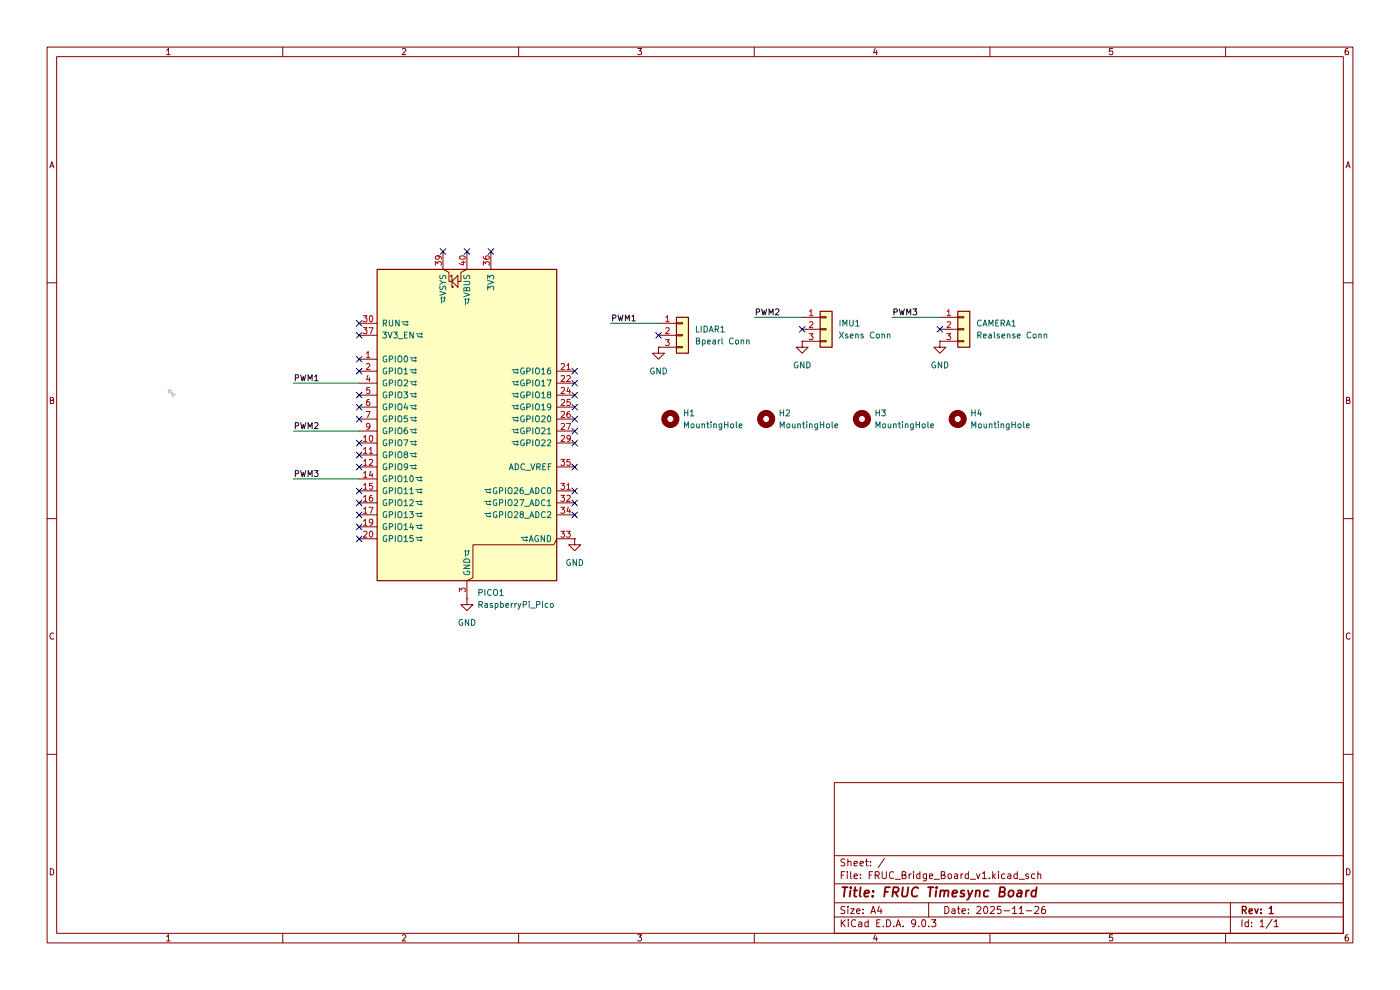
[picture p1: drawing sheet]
(kicad_sch
 (version 20250114)
 (generator "eeschema")
 (generator_version "9.0")
 (paper "A4")
 (title_block
  (title "FRUC Timesync Board")
  (date "2025-11-26")
  (rev "1"))
 (lib_symbols
  (symbol "Connector_Generic:Conn_01x03"
   (pin_names
    (offset 1.016) (hide yes)) (exclude_from_sim no) (in_bom yes) (on_board yes)
   (property "Reference" "J" (at 0 5.08 0) (effects (font (size 1.27 1.27))))
   (property "Value" "Conn_01x03" (at 0 -5.08 0) (effects (font (size 1.27 1.27))))
   (property "Footprint" "" (at 0 0 0) (effects (font (size 1.27 1.27)) (hide yes)))
   (property "Datasheet" "~" (at 0 0 0) (effects (font (size 1.27 1.27)) (hide yes)))
   (property "Description" "Generic connector, single row, 01x03, script generated (kicad-library-utils/schlib/autogen/connector/)" (at 0 0 0) (effects (font (size 1.27 1.27)) (hide yes)))
   (symbol "Conn_01x03_1_1"
    (rectangle (start -1.27 3.81) (end 1.27 -3.81) (stroke (width 0.254) (type default)) (fill (type background)))
    (rectangle (start -1.27 2.667) (end 0 2.413) (stroke (width 0.1524) (type default)) (fill (type none)))
    (rectangle (start -1.27 0.127) (end 0 -0.127) (stroke (width 0.1524) (type default)) (fill (type none)))
    (rectangle (start -1.27 -2.413) (end 0 -2.667) (stroke (width 0.1524) (type default)) (fill (type none)))
    (pin passive line (at -5.08 2.54 0) (length 3.81) (name "Pin_1" (effects (font (size 1.27 1.27)))) (number "1" (effects (font (size 1.27 1.27)))))
    (pin passive line (at -5.08 0 0) (length 3.81) (name "Pin_2" (effects (font (size 1.27 1.27)))) (number "2" (effects (font (size 1.27 1.27)))))
    (pin passive line (at -5.08 -2.54 0) (length 3.81) (name "Pin_3" (effects (font (size 1.27 1.27)))) (number "3" (effects (font (size 1.27 1.27))))))
   (embedded_fonts no))
  (symbol "MCU_Module:RaspberryPi_Pico"
   (pin_names
    (offset 0.762)) (exclude_from_sim no) (in_bom yes) (on_board yes)
   (property "Reference" "A" (at -19.05 35.56 0) (effects (font (size 1.27 1.27)) (justify left)))
   (property "Value" "RaspberryPi_Pico" (at 7.62 35.56 0) (effects (font (size 1.27 1.27)) (justify left)))
   (property "Footprint" "Module:RaspberryPi_Pico_Common_Unspecified" (at 0 -46.99 0) (effects (font (size 1.27 1.27)) (hide yes)))
   (property "Datasheet" "https://datasheets.raspberrypi.com/pico/pico-datasheet.pdf" (at 0 -49.53 0) (effects (font (size 1.27 1.27)) (hide yes)))
   (property "Description" "Versatile and inexpensive microcontroller module powered by RP2040 dual-core Arm Cortex-M0+ processor up to 133 MHz, 264kB SRAM, 2MB QSPI flash; also supports Raspberry Pi Pico 2" (at 0 -52.07 0) (effects (font (size 1.27 1.27)) (hide yes)))
   (symbol "RaspberryPi_Pico_0_1"
    (rectangle (start -19.05 34.29) (end 19.05 -31.75) (stroke (width 0.254) (type default)) (fill (type background)))
    (polyline (pts (xy -5.08 34.29) (xy -3.81 33.655) (xy -3.81 31.75) (xy -3.175 31.75)) (stroke (width 0) (type default)) (fill (type none)))
    (polyline (pts (xy -3.429 32.766) (xy -3.429 33.02) (xy -3.175 33.02) (xy -3.175 30.48) (xy -2.921 30.48) (xy -2.921 30.734)) (stroke (width 0) (type default)) (fill (type none)))
    (polyline (pts (xy -3.175 31.75) (xy -1.905 33.02) (xy -1.905 30.48) (xy -3.175 31.75)) (stroke (width 0) (type default)) (fill (type none)))
    (polyline (pts (xy 0 34.29) (xy -1.27 33.655) (xy -1.27 31.75) (xy -1.905 31.75)) (stroke (width 0) (type default)) (fill (type none)))
    (polyline (pts (xy 0 -31.75) (xy 1.27 -31.115) (xy 1.27 -24.13) (xy 18.415 -24.13) (xy 19.05 -22.86)) (stroke (width 0) (type default)) (fill (type none))))
   (symbol "RaspberryPi_Pico_1_1"
    (pin passive line (at -22.86 22.86 0) (length 3.81) (name "RUN" (effects (font (size 1.27 1.27)))) (number "30" (effects (font (size 1.27 1.27))))
    (alternate "~{RESET}" passive line))
    (pin passive line (at -22.86 20.32 0) (length 3.81) (name "3V3_EN" (effects (font (size 1.27 1.27)))) (number "37" (effects (font (size 1.27 1.27))))
    (alternate "~{3V3_DISABLE}" passive line))
    (pin bidirectional line (at -22.86 15.24 0) (length 3.81) (name "GPIO0" (effects (font (size 1.27 1.27)))) (number "1" (effects (font (size 1.27 1.27))))
    (alternate "I2C0_SDA" bidirectional line)
    (alternate "PWM0_A" output line)
    (alternate "SPI0_RX" input line)
    (alternate "UART0_TX" output line)
    (alternate "USB_OVCUR_DET" input line))
    (pin bidirectional line (at -22.86 12.7 0) (length 3.81) (name "GPIO1" (effects (font (size 1.27 1.27)))) (number "2" (effects (font (size 1.27 1.27))))
    (alternate "I2C0_SCL" bidirectional clock)
    (alternate "PWM0_B" bidirectional line)
    (alternate "UART0_RX" input line)
    (alternate "USB_VBUS_DET" passive line)
    (alternate "~{SPI0_CSn}" bidirectional line))
    (pin bidirectional line (at -22.86 10.16 0) (length 3.81) (name "GPIO2" (effects (font (size 1.27 1.27)))) (number "4" (effects (font (size 1.27 1.27))))
    (alternate "I2C1_SDA" bidirectional line)
    (alternate "PWM1_A" output line)
    (alternate "SPI0_SCK" bidirectional clock)
    (alternate "UART0_CTS" input line)
    (alternate "USB_VBUS_EN" output line))
    (pin bidirectional line (at -22.86 7.62 0) (length 3.81) (name "GPIO3" (effects (font (size 1.27 1.27)))) (number "5" (effects (font (size 1.27 1.27))))
    (alternate "I2C1_SCL" bidirectional clock)
    (alternate "PWM1_B" bidirectional line)
    (alternate "SPI0_TX" output line)
    (alternate "UART0_RTS" output line)
    (alternate "USB_OVCUR_DET" input line))
    (pin bidirectional line (at -22.86 5.08 0) (length 3.81) (name "GPIO4" (effects (font (size 1.27 1.27)))) (number "6" (effects (font (size 1.27 1.27))))
    (alternate "I2C0_SDA" bidirectional line)
    (alternate "PWM2_A" output line)
    (alternate "SPI0_RX" input line)
    (alternate "UART1_TX" output line)
    (alternate "USB_VBUS_DET" input line))
    (pin bidirectional line (at -22.86 2.54 0) (length 3.81) (name "GPIO5" (effects (font (size 1.27 1.27)))) (number "7" (effects (font (size 1.27 1.27))))
    (alternate "I2C0_SCL" bidirectional clock)
    (alternate "PWM2_B" bidirectional line)
    (alternate "UART1_RX" input line)
    (alternate "USB_VBUS_EN" output line)
    (alternate "~{SPI0_CSn}" bidirectional line))
    (pin bidirectional line (at -22.86 0 0) (length 3.81) (name "GPIO6" (effects (font (size 1.27 1.27)))) (number "9" (effects (font (size 1.27 1.27))))
    (alternate "I2C1_SDA" bidirectional line)
    (alternate "PWM3_A" output line)
    (alternate "SPI0_SCK" bidirectional clock)
    (alternate "UART1_CTS" input line)
    (alternate "USB_OVCUR_DET" input line))
    (pin bidirectional line (at -22.86 -2.54 0) (length 3.81) (name "GPIO7" (effects (font (size 1.27 1.27)))) (number "10" (effects (font (size 1.27 1.27))))
    (alternate "I2C1_SCL" bidirectional clock)
    (alternate "PWM3_B" bidirectional line)
    (alternate "SPI0_TX" output line)
    (alternate "UART1_RTS" output line)
    (alternate "USB_VBUS_DET" input line))
    (pin bidirectional line (at -22.86 -5.08 0) (length 3.81) (name "GPIO8" (effects (font (size 1.27 1.27)))) (number "11" (effects (font (size 1.27 1.27))))
    (alternate "I2C0_SDA" bidirectional line)
    (alternate "PWM4_A" output line)
    (alternate "SPI1_RX" input line)
    (alternate "UART1_TX" output line)
    (alternate "USB_VBUS_EN" output line))
    (pin bidirectional line (at -22.86 -7.62 0) (length 3.81) (name "GPIO9" (effects (font (size 1.27 1.27)))) (number "12" (effects (font (size 1.27 1.27))))
    (alternate "I2C0_SCL" bidirectional clock)
    (alternate "PWM4_B" bidirectional line)
    (alternate "UART1_RX" input line)
    (alternate "USB_OVCUR_DET" input line)
    (alternate "~{SPI1_CSn}" bidirectional line))
    (pin bidirectional line (at -22.86 -10.16 0) (length 3.81) (name "GPIO10" (effects (font (size 1.27 1.27)))) (number "14" (effects (font (size 1.27 1.27))))
    (alternate "I2C1_SDA" bidirectional line)
    (alternate "PWM5_A" output line)
    (alternate "SPI1_SCK" bidirectional clock)
    (alternate "UART1_CTS" input line)
    (alternate "USB_VBUS_DET" input line))
    (pin bidirectional line (at -22.86 -12.7 0) (length 3.81) (name "GPIO11" (effects (font (size 1.27 1.27)))) (number "15" (effects (font (size 1.27 1.27))))
    (alternate "I2C1_SCL" bidirectional clock)
    (alternate "PWM5_B" bidirectional line)
    (alternate "SPI1_TX" output line)
    (alternate "UART1_RTS" output line)
    (alternate "USB_VBUS_EN" output line))
    (pin bidirectional line (at -22.86 -15.24 0) (length 3.81) (name "GPIO12" (effects (font (size 1.27 1.27)))) (number "16" (effects (font (size 1.27 1.27))))
    (alternate "I2C0_SDA" bidirectional line)
    (alternate "PWM6_A" output line)
    (alternate "SPI1_RX" input line)
    (alternate "UART0_TX" output line)
    (alternate "USB_OVCUR_DET" input line))
    (pin bidirectional line (at -22.86 -17.78 0) (length 3.81) (name "GPIO13" (effects (font (size 1.27 1.27)))) (number "17" (effects (font (size 1.27 1.27))))
    (alternate "I2C0_SCL" bidirectional clock)
    (alternate "PWM6_B" bidirectional line)
    (alternate "UART0_RX" input line)
    (alternate "USB_VBUS_DET" input line)
    (alternate "~{SPI1_CSn}" bidirectional line))
    (pin bidirectional line (at -22.86 -20.32 0) (length 3.81) (name "GPIO14" (effects (font (size 1.27 1.27)))) (number "19" (effects (font (size 1.27 1.27))))
    (alternate "I2C1_SDA" bidirectional line)
    (alternate "PWM7_A" output line)
    (alternate "SPI1_SCK" bidirectional clock)
    (alternate "UART0_CTS" input line)
    (alternate "USB_VBUS_EN" output line))
    (pin bidirectional line (at -22.86 -22.86 0) (length 3.81) (name "GPIO15" (effects (font (size 1.27 1.27)))) (number "20" (effects (font (size 1.27 1.27))))
    (alternate "I2C1_SCL" bidirectional clock)
    (alternate "PWM7_B" bidirectional line)
    (alternate "SPI1_TX" output line)
    (alternate "UART0_RTS" output line)
    (alternate "USB_OVCUR_DET" input line))
    (pin power_in line (at -5.08 38.1 270) (length 3.81) (name "VSYS" (effects (font (size 1.27 1.27)))) (number "39" (effects (font (size 1.27 1.27))))
    (alternate "VSYS_OUT" power_out line))
    (pin power_out line (at 0 38.1 270) (length 3.81) (name "VBUS" (effects (font (size 1.27 1.27)))) (number "40" (effects (font (size 1.27 1.27))))
    (alternate "VBUS_IN" power_in line))
    (pin passive line (at 0 -35.56 90) (length 3.81) (hide yes) (name "GND" (effects (font (size 1.27 1.27)))) (number "13" (effects (font (size 1.27 1.27)))))
    (pin passive line (at 0 -35.56 90) (length 3.81) (hide yes) (name "GND" (effects (font (size 1.27 1.27)))) (number "18" (effects (font (size 1.27 1.27)))))
    (pin passive line (at 0 -35.56 90) (length 3.81) (hide yes) (name "GND" (effects (font (size 1.27 1.27)))) (number "23" (effects (font (size 1.27 1.27)))))
    (pin passive line (at 0 -35.56 90) (length 3.81) (hide yes) (name "GND" (effects (font (size 1.27 1.27)))) (number "28" (effects (font (size 1.27 1.27)))))
    (pin power_out line (at 0 -35.56 90) (length 3.81) (name "GND" (effects (font (size 1.27 1.27)))) (number "3" (effects (font (size 1.27 1.27))))
    (alternate "GND_IN" power_in line))
    (pin passive line (at 0 -35.56 90) (length 3.81) (hide yes) (name "GND" (effects (font (size 1.27 1.27)))) (number "38" (effects (font (size 1.27 1.27)))))
    (pin passive line (at 0 -35.56 90) (length 3.81) (hide yes) (name "GND" (effects (font (size 1.27 1.27)))) (number "8" (effects (font (size 1.27 1.27)))))
    (pin power_out line (at 5.08 38.1 270) (length 3.81) (name "3V3" (effects (font (size 1.27 1.27)))) (number "36" (effects (font (size 1.27 1.27)))))
    (pin bidirectional line (at 22.86 12.7 180) (length 3.81) (name "GPIO16" (effects (font (size 1.27 1.27)))) (number "21" (effects (font (size 1.27 1.27))))
    (alternate "I2C0_SDA" bidirectional line)
    (alternate "PWM0_A" output line)
    (alternate "SPI0_RX" input line)
    (alternate "UART0_TX" output line)
    (alternate "USB_VBUS_DET" input line))
    (pin bidirectional line (at 22.86 10.16 180) (length 3.81) (name "GPIO17" (effects (font (size 1.27 1.27)))) (number "22" (effects (font (size 1.27 1.27))))
    (alternate "I2C0_SCL" bidirectional clock)
    (alternate "PWM0_B" bidirectional line)
    (alternate "UART0_RX" input line)
    (alternate "USB_VBUS_EN" output line)
    (alternate "~{SPI0_CSn}" bidirectional line))
    (pin bidirectional line (at 22.86 7.62 180) (length 3.81) (name "GPIO18" (effects (font (size 1.27 1.27)))) (number "24" (effects (font (size 1.27 1.27))))
    (alternate "I2C1_SDA" bidirectional line)
    (alternate "PWM1_A" output line)
    (alternate "SPI0_SCK" bidirectional clock)
    (alternate "UART0_CTS" input line)
    (alternate "USB_OVCUR_DET" input line))
    (pin bidirectional line (at 22.86 5.08 180) (length 3.81) (name "GPIO19" (effects (font (size 1.27 1.27)))) (number "25" (effects (font (size 1.27 1.27))))
    (alternate "I2C1_SCL" bidirectional clock)
    (alternate "PWM1_B" bidirectional line)
    (alternate "SPI0_TX" output line)
    (alternate "UART0_RTS" output line)
    (alternate "USB_VBUS_DET" input line))
    (pin bidirectional line (at 22.86 2.54 180) (length 3.81) (name "GPIO20" (effects (font (size 1.27 1.27)))) (number "26" (effects (font (size 1.27 1.27))))
    (alternate "CLOCK_GPIN0" input clock)
    (alternate "I2C0_SDA" bidirectional line)
    (alternate "PWM2_A" output line)
    (alternate "SPI0_RX" input line)
    (alternate "UART1_TX" output line)
    (alternate "USB_VBUS_EN" output line))
    (pin bidirectional line (at 22.86 0 180) (length 3.81) (name "GPIO21" (effects (font (size 1.27 1.27)))) (number "27" (effects (font (size 1.27 1.27))))
    (alternate "CLOCK_GPOUT0" output clock)
    (alternate "I2C0_SCL" bidirectional clock)
    (alternate "PWM2_B" bidirectional line)
    (alternate "UART1_RX" input line)
    (alternate "USB_OVCUR_DET" input line)
    (alternate "~{SPI0_CSn}" bidirectional line))
    (pin bidirectional line (at 22.86 -2.54 180) (length 3.81) (name "GPIO22" (effects (font (size 1.27 1.27)))) (number "29" (effects (font (size 1.27 1.27))))
    (alternate "CLOCK_GPIN1" input clock)
    (alternate "I2C1_SDA" bidirectional line)
    (alternate "PWM3_A" output line)
    (alternate "SPI0_SCK" bidirectional clock)
    (alternate "UART1_CTS" input line)
    (alternate "USB_VBUS_DET" input line))
    (pin power_in line (at 22.86 -7.62 180) (length 3.81) (name "ADC_VREF" (effects (font (size 1.27 1.27)))) (number "35" (effects (font (size 1.27 1.27)))))
    (pin bidirectional line (at 22.86 -12.7 180) (length 3.81) (name "GPIO26_ADC0" (effects (font (size 1.27 1.27)))) (number "31" (effects (font (size 1.27 1.27))))
    (alternate "ADC0" input line)
    (alternate "GPIO26" bidirectional line)
    (alternate "I2C1_SDA" bidirectional line)
    (alternate "PWM5_A" output line)
    (alternate "SPI1_SCK" bidirectional clock)
    (alternate "UART1_CTS" input line)
    (alternate "USB_VBUS_EN" output line))
    (pin bidirectional line (at 22.86 -15.24 180) (length 3.81) (name "GPIO27_ADC1" (effects (font (size 1.27 1.27)))) (number "32" (effects (font (size 1.27 1.27))))
    (alternate "ADC1" input line)
    (alternate "GPIO27" bidirectional line)
    (alternate "I2C1_SCL" bidirectional clock)
    (alternate "PWM5_B" bidirectional line)
    (alternate "SPI1_TX" output line)
    (alternate "UART1_RTS" output line)
    (alternate "USB_OVCUR_DET" input line))
    (pin bidirectional line (at 22.86 -17.78 180) (length 3.81) (name "GPIO28_ADC2" (effects (font (size 1.27 1.27)))) (number "34" (effects (font (size 1.27 1.27))))
    (alternate "ADC2" input line)
    (alternate "GPIO28" bidirectional line)
    (alternate "I2C0_SDA" bidirectional line)
    (alternate "PWM6_A" output line)
    (alternate "SPI1_RX" input line)
    (alternate "UART0_TX" output line)
    (alternate "USB_VBUS_DET" input line))
    (pin power_out line (at 22.86 -22.86 180) (length 3.81) (name "AGND" (effects (font (size 1.27 1.27)))) (number "33" (effects (font (size 1.27 1.27))))
    (alternate "GND" passive line)))
   (embedded_fonts no))
  (symbol "Mechanical:MountingHole"
   (pin_names
    (offset 1.016)) (exclude_from_sim no) (in_bom no) (on_board yes)
   (property "Reference" "H" (at 0 5.08 0) (effects (font (size 1.27 1.27))))
   (property "Value" "MountingHole" (at 0 3.175 0) (effects (font (size 1.27 1.27))))
   (property "Footprint" "" (at 0 0 0) (effects (font (size 1.27 1.27)) (hide yes)))
   (property "Datasheet" "~" (at 0 0 0) (effects (font (size 1.27 1.27)) (hide yes)))
   (property "Description" "Mounting Hole without connection" (at 0 0 0) (effects (font (size 1.27 1.27)) (hide yes)))
   (symbol "MountingHole_0_1"
    (circle (center 0 0) (radius 1.27) (stroke (width 1.27) (type default)) (fill (type none))))
   (embedded_fonts no))
  (symbol "power:GND"
   (power)
   (pin_numbers (hide yes))
   (pin_names
    (offset 0) (hide yes)) (exclude_from_sim no) (in_bom yes) (on_board yes)
   (property "Reference" "#PWR" (at 0 -6.35 0) (effects (font (size 1.27 1.27)) (hide yes)))
   (property "Value" "GND" (at 0 -3.81 0) (effects (font (size 1.27 1.27))))
   (property "Footprint" "" (at 0 0 0) (effects (font (size 1.27 1.27)) (hide yes)))
   (property "Datasheet" "" (at 0 0 0) (effects (font (size 1.27 1.27)) (hide yes)))
   (property "Description" "Power symbol creates a global label with name \"GND\" , ground" (at 0 0 0) (effects (font (size 1.27 1.27)) (hide yes)))
   (symbol "GND_0_1"
    (polyline (pts (xy 0 0) (xy 0 -1.27) (xy 1.27 -1.27) (xy 0 -2.54) (xy -1.27 -1.27) (xy 0 -1.27)) (stroke (width 0) (type default)) (fill (type none))))
   (symbol "GND_1_1"
    (pin power_in line (at 0 0 270) (length 0) (name "~" (effects (font (size 1.27 1.27)))) (number "1" (effects (font (size 1.27 1.27))))))
   (embedded_fonts no)))
 (no_connect
  (at 121.92 93.98))
 (no_connect
  (at 76.2 111.76))
 (no_connect
  (at 121.92 88.9))
 (no_connect
  (at 76.2 96.52))
 (no_connect
  (at 76.2 78.74))
 (no_connect
  (at 121.92 86.36))
 (no_connect
  (at 76.2 86.36))
 (no_connect
  (at 121.92 78.74))
 (no_connect
  (at 76.2 104.14))
 (no_connect
  (at 76.2 114.3))
 (no_connect
  (at 99.06 53.34))
 (no_connect
  (at 104.14 53.34))
 (no_connect
  (at 76.2 106.68))
 (no_connect
  (at 76.2 88.9))
 (no_connect
  (at 76.2 93.98))
 (no_connect
  (at 139.7 71.12))
 (no_connect
  (at 121.92 81.28))
 (no_connect
  (at 93.98 53.34))
 (no_connect
  (at 121.92 91.44))
 (no_connect
  (at 121.92 104.14))
 (no_connect
  (at 199.39 69.85))
 (no_connect
  (at 121.92 106.68))
 (no_connect
  (at 76.2 83.82))
 (no_connect
  (at 76.2 76.2))
 (no_connect
  (at 76.2 68.58))
 (no_connect
  (at 170.18 69.85))
 (no_connect
  (at 76.2 109.22))
 (no_connect
  (at 121.92 99.06))
 (no_connect
  (at 121.92 109.22))
 (no_connect
  (at 121.92 83.82))
 (no_connect
  (at 76.2 71.12))
 (no_connect
  (at 76.2 99.06))
 (wire
  (pts (xy 160.02 67.31) (xy 170.18 67.31))
  (stroke (width 0) (type default)))
 (wire
  (pts (xy 62.23 81.28) (xy 76.2 81.28))
  (stroke (width 0) (type default)))
 (wire
  (pts (xy 189.23 67.31) (xy 199.39 67.31))
  (stroke (width 0) (type default)))
 (wire
  (pts (xy 62.23 101.6) (xy 76.2 101.6))
  (stroke (width 0) (type default)))
 (wire
  (pts (xy 62.23 91.44) (xy 76.2 91.44))
  (stroke (width 0) (type default)))
 (wire
  (pts (xy 129.54 68.58) (xy 139.7 68.58))
  (stroke (width 0) (type default)))
 (label "PWM2"
  (at 160.02 67.31 0)
  (effects (font (size 1.27 1.27)) (justify left bottom)))
 (label "PWM3"
  (at 189.23 67.31 0)
  (effects (font (size 1.27 1.27)) (justify left bottom)))
 (label "PWM1"
  (at 62.23 81.28 0)
  (effects (font (size 1.27 1.27)) (justify left bottom)))
 (label "PWM2"
  (at 62.23 91.44 0)
  (effects (font (size 1.27 1.27)) (justify left bottom)))
 (label "PWM3"
  (at 62.23 101.6 0)
  (effects (font (size 1.27 1.27)) (justify left bottom)))
 (label "PWM1"
  (at 129.54 68.58 0)
  (effects (font (size 1.27 1.27)) (justify left bottom)))
 (symbol
  (lib_id "Connector_Generic:Conn_01x03")
  (at 175.26 69.85 0)
  (unit 1)
  (exclude_from_sim no)
  (in_bom yes)
  (on_board yes)
  (dnp no)
  (fields_autoplaced yes)
  (property "Reference" "IMU1" (at 177.8 68.5799 0) (effects (font (size 1.27 1.27)) (justify left)))
  (property "Value" "Xsens Conn" (at 177.8 71.1199 0) (effects (font (size 1.27 1.27)) (justify left)))
  (property "Footprint" "Connector_JST:JST_SH_SM03B-SRSS-TB_1x03-1MP_P1.00mm_Horizontal" (at 175.26 69.85 0) (effects (font (size 1.27 1.27)) (hide yes)))
  (property "Datasheet" "~" (at 175.26 69.85 0) (effects (font (size 1.27 1.27)) (hide yes)))
  (property "Description" "Generic connector, single row, 01x03, script generated (kicad-library-utils/schlib/autogen/connector/)" (at 175.26 69.85 0) (effects (font (size 1.27 1.27)) (hide yes)))
  (pin "2")
  (pin "1")
  (pin "3"))
 (symbol
  (lib_id "Mechanical:MountingHole")
  (at 203.2 88.9 0)
  (unit 1)
  (exclude_from_sim no)
  (in_bom no)
  (on_board yes)
  (dnp no)
  (fields_autoplaced yes)
  (property "Reference" "H4" (at 205.74 87.6299 0) (effects (font (size 1.27 1.27)) (justify left)))
  (property "Value" "MountingHole" (at 205.74 90.1699 0) (effects (font (size 1.27 1.27)) (justify left)))
  (property "Footprint" "MountingHole:MountingHole_3.2mm_M3" (at 203.2 88.9 0) (effects (font (size 1.27 1.27)) (hide yes)))
  (property "Datasheet" "~" (at 203.2 88.9 0) (effects (font (size 1.27 1.27)) (hide yes)))
  (property "Description" "Mounting Hole without connection" (at 203.2 88.9 0) (effects (font (size 1.27 1.27)) (hide yes))))
 (symbol
  (lib_id "Mechanical:MountingHole")
  (at 182.88 88.9 0)
  (unit 1)
  (exclude_from_sim no)
  (in_bom no)
  (on_board yes)
  (dnp no)
  (fields_autoplaced yes)
  (property "Reference" "H3" (at 185.42 87.6299 0) (effects (font (size 1.27 1.27)) (justify left)))
  (property "Value" "MountingHole" (at 185.42 90.1699 0) (effects (font (size 1.27 1.27)) (justify left)))
  (property "Footprint" "MountingHole:MountingHole_3.2mm_M3" (at 182.88 88.9 0) (effects (font (size 1.27 1.27)) (hide yes)))
  (property "Datasheet" "~" (at 182.88 88.9 0) (effects (font (size 1.27 1.27)) (hide yes)))
  (property "Description" "Mounting Hole without connection" (at 182.88 88.9 0) (effects (font (size 1.27 1.27)) (hide yes))))
 (symbol
  (lib_id "Mechanical:MountingHole")
  (at 142.24 88.9 0)
  (unit 1)
  (exclude_from_sim no)
  (in_bom no)
  (on_board yes)
  (dnp no)
  (fields_autoplaced yes)
  (property "Reference" "H1" (at 144.78 87.6299 0) (effects (font (size 1.27 1.27)) (justify left)))
  (property "Value" "MountingHole" (at 144.78 90.1699 0) (effects (font (size 1.27 1.27)) (justify left)))
  (property "Footprint" "MountingHole:MountingHole_3.2mm_M3" (at 142.24 88.9 0) (effects (font (size 1.27 1.27)) (hide yes)))
  (property "Datasheet" "~" (at 142.24 88.9 0) (effects (font (size 1.27 1.27)) (hide yes)))
  (property "Description" "Mounting Hole without connection" (at 142.24 88.9 0) (effects (font (size 1.27 1.27)) (hide yes))))
 (symbol
  (lib_id "Mechanical:MountingHole")
  (at 162.56 88.9 0)
  (unit 1)
  (exclude_from_sim no)
  (in_bom no)
  (on_board yes)
  (dnp no)
  (fields_autoplaced yes)
  (property "Reference" "H2" (at 165.1 87.6299 0) (effects (font (size 1.27 1.27)) (justify left)))
  (property "Value" "MountingHole" (at 165.1 90.1699 0) (effects (font (size 1.27 1.27)) (justify left)))
  (property "Footprint" "MountingHole:MountingHole_3.2mm_M3" (at 162.56 88.9 0) (effects (font (size 1.27 1.27)) (hide yes)))
  (property "Datasheet" "~" (at 162.56 88.9 0) (effects (font (size 1.27 1.27)) (hide yes)))
  (property "Description" "Mounting Hole without connection" (at 162.56 88.9 0) (effects (font (size 1.27 1.27)) (hide yes))))
 (symbol
  (lib_id "MCU_Module:RaspberryPi_Pico")
  (at 99.06 91.44 0)
  (unit 1)
  (exclude_from_sim no)
  (in_bom yes)
  (on_board yes)
  (dnp no)
  (fields_autoplaced yes)
  (property "Reference" "PICO1" (at 101.2033 125.73 0) (effects (font (size 1.27 1.27)) (justify left)))
  (property "Value" "RaspberryPi_Pico" (at 101.2033 128.27 0) (effects (font (size 1.27 1.27)) (justify left)))
  (property "Footprint" "Module:RaspberryPi_Pico_Common_Unspecified" (at 99.06 138.43 0) (effects (font (size 1.27 1.27)) (hide yes)))
  (property "Datasheet" "https://datasheets.raspberrypi.com/pico/pico-datasheet.pdf" (at 99.06 140.97 0) (effects (font (size 1.27 1.27)) (hide yes)))
  (property "Description" "Versatile and inexpensive microcontroller module powered by RP2040 dual-core Arm Cortex-M0+ processor up to 133 MHz, 264kB SRAM, 2MB QSPI flash; also supports Raspberry Pi Pico 2" (at 99.06 143.51 0) (effects (font (size 1.27 1.27)) (hide yes)))
  (pin "37")
  (pin "30")
  (pin "9")
  (pin "7")
  (pin "20")
  (pin "13")
  (pin "5")
  (pin "18")
  (pin "15")
  (pin "1")
  (pin "2")
  (pin "4")
  (pin "14")
  (pin "16")
  (pin "12")
  (pin "17")
  (pin "19")
  (pin "6")
  (pin "10")
  (pin "11")
  (pin "39")
  (pin "40")
  (pin "32")
  (pin "3")
  (pin "21")
  (pin "24")
  (pin "34")
  (pin "23")
  (pin "8")
  (pin "29")
  (pin "22")
  (pin "25")
  (pin "36")
  (pin "26")
  (pin "28")
  (pin "27")
  (pin "38")
  (pin "35")
  (pin "31")
  (pin "33"))
 (symbol
  (lib_id "power:GND")
  (at 170.18 72.39 0)
  (unit 1)
  (exclude_from_sim no)
  (in_bom yes)
  (on_board yes)
  (dnp no)
  (fields_autoplaced yes)
  (property "Reference" "#PWR05" (at 170.18 78.74 0) (effects (font (size 1.27 1.27)) (hide yes)))
  (property "Value" "GND" (at 170.18 77.47 0) (effects (font (size 1.27 1.27))))
  (property "Footprint" "" (at 170.18 72.39 0) (effects (font (size 1.27 1.27)) (hide yes)))
  (property "Datasheet" "" (at 170.18 72.39 0) (effects (font (size 1.27 1.27)) (hide yes)))
  (property "Description" "Power symbol creates a global label with name \"GND\" , ground" (at 170.18 72.39 0) (effects (font (size 1.27 1.27)) (hide yes)))
  (pin "1"))
 (symbol
  (lib_id "power:GND")
  (at 199.39 72.39 0)
  (unit 1)
  (exclude_from_sim no)
  (in_bom yes)
  (on_board yes)
  (dnp no)
  (fields_autoplaced yes)
  (property "Reference" "#PWR03" (at 199.39 78.74 0) (effects (font (size 1.27 1.27)) (hide yes)))
  (property "Value" "GND" (at 199.39 77.47 0) (effects (font (size 1.27 1.27))))
  (property "Footprint" "" (at 199.39 72.39 0) (effects (font (size 1.27 1.27)) (hide yes)))
  (property "Datasheet" "" (at 199.39 72.39 0) (effects (font (size 1.27 1.27)) (hide yes)))
  (property "Description" "Power symbol creates a global label with name \"GND\" , ground" (at 199.39 72.39 0) (effects (font (size 1.27 1.27)) (hide yes)))
  (pin "1"))
 (symbol
  (lib_id "Connector_Generic:Conn_01x03")
  (at 204.47 69.85 0)
  (unit 1)
  (exclude_from_sim no)
  (in_bom yes)
  (on_board yes)
  (dnp no)
  (fields_autoplaced yes)
  (property "Reference" "CAMERA1" (at 207.01 68.5799 0) (effects (font (size 1.27 1.27)) (justify left)))
  (property "Value" "Realsense Conn" (at 207.01 71.1199 0) (effects (font (size 1.27 1.27)) (justify left)))
  (property "Footprint" "Connector_JST:JST_SH_SM03B-SRSS-TB_1x03-1MP_P1.00mm_Horizontal" (at 204.47 69.85 0) (effects (font (size 1.27 1.27)) (hide yes)))
  (property "Datasheet" "~" (at 204.47 69.85 0) (effects (font (size 1.27 1.27)) (hide yes)))
  (property "Description" "Generic connector, single row, 01x03, script generated (kicad-library-utils/schlib/autogen/connector/)" (at 204.47 69.85 0) (effects (font (size 1.27 1.27)) (hide yes)))
  (pin "2")
  (pin "1")
  (pin "3"))
 (symbol
  (lib_id "power:GND")
  (at 139.7 73.66 0)
  (unit 1)
  (exclude_from_sim no)
  (in_bom yes)
  (on_board yes)
  (dnp no)
  (fields_autoplaced yes)
  (property "Reference" "#PWR04" (at 139.7 80.01 0) (effects (font (size 1.27 1.27)) (hide yes)))
  (property "Value" "GND" (at 139.7 78.74 0) (effects (font (size 1.27 1.27))))
  (property "Footprint" "" (at 139.7 73.66 0) (effects (font (size 1.27 1.27)) (hide yes)))
  (property "Datasheet" "" (at 139.7 73.66 0) (effects (font (size 1.27 1.27)) (hide yes)))
  (property "Description" "Power symbol creates a global label with name \"GND\" , ground" (at 139.7 73.66 0) (effects (font (size 1.27 1.27)) (hide yes)))
  (pin "1"))
 (symbol
  (lib_id "power:GND")
  (at 121.92 114.3 0)
  (unit 1)
  (exclude_from_sim no)
  (in_bom yes)
  (on_board yes)
  (dnp no)
  (fields_autoplaced yes)
  (property "Reference" "#PWR02" (at 121.92 120.65 0) (effects (font (size 1.27 1.27)) (hide yes)))
  (property "Value" "GND" (at 121.92 119.38 0) (effects (font (size 1.27 1.27))))
  (property "Footprint" "" (at 121.92 114.3 0) (effects (font (size 1.27 1.27)) (hide yes)))
  (property "Datasheet" "" (at 121.92 114.3 0) (effects (font (size 1.27 1.27)) (hide yes)))
  (property "Description" "Power symbol creates a global label with name \"GND\" , ground" (at 121.92 114.3 0) (effects (font (size 1.27 1.27)) (hide yes)))
  (pin "1"))
 (symbol
  (lib_id "power:GND")
  (at 99.06 127 0)
  (unit 1)
  (exclude_from_sim no)
  (in_bom yes)
  (on_board yes)
  (dnp no)
  (fields_autoplaced yes)
  (property "Reference" "#PWR01" (at 99.06 133.35 0) (effects (font (size 1.27 1.27)) (hide yes)))
  (property "Value" "GND" (at 99.06 132.08 0) (effects (font (size 1.27 1.27))))
  (property "Footprint" "" (at 99.06 127 0) (effects (font (size 1.27 1.27)) (hide yes)))
  (property "Datasheet" "" (at 99.06 127 0) (effects (font (size 1.27 1.27)) (hide yes)))
  (property "Description" "Power symbol creates a global label with name \"GND\" , ground" (at 99.06 127 0) (effects (font (size 1.27 1.27)) (hide yes)))
  (pin "1"))
 (symbol
  (lib_id "Connector_Generic:Conn_01x03")
  (at 144.78 71.12 0)
  (unit 1)
  (exclude_from_sim no)
  (in_bom yes)
  (on_board yes)
  (dnp no)
  (fields_autoplaced yes)
  (property "Reference" "LIDAR1" (at 147.32 69.8499 0) (effects (font (size 1.27 1.27)) (justify left)))
  (property "Value" "Bpearl Conn" (at 147.32 72.3899 0) (effects (font (size 1.27 1.27)) (justify left)))
  (property "Footprint" "Connector_JST:JST_SH_SM03B-SRSS-TB_1x03-1MP_P1.00mm_Horizontal" (at 144.78 71.12 0) (effects (font (size 1.27 1.27)) (hide yes)))
  (property "Datasheet" "~" (at 144.78 71.12 0) (effects (font (size 1.27 1.27)) (hide yes)))
  (property "Description" "Generic connector, single row, 01x03, script generated (kicad-library-utils/schlib/autogen/connector/)" (at 144.78 71.12 0) (effects (font (size 1.27 1.27)) (hide yes)))
  (pin "2")
  (pin "1")
  (pin "3"))
 (sheet_instances
  (path ""
   (page "1")))
 (embedded_fonts no))
